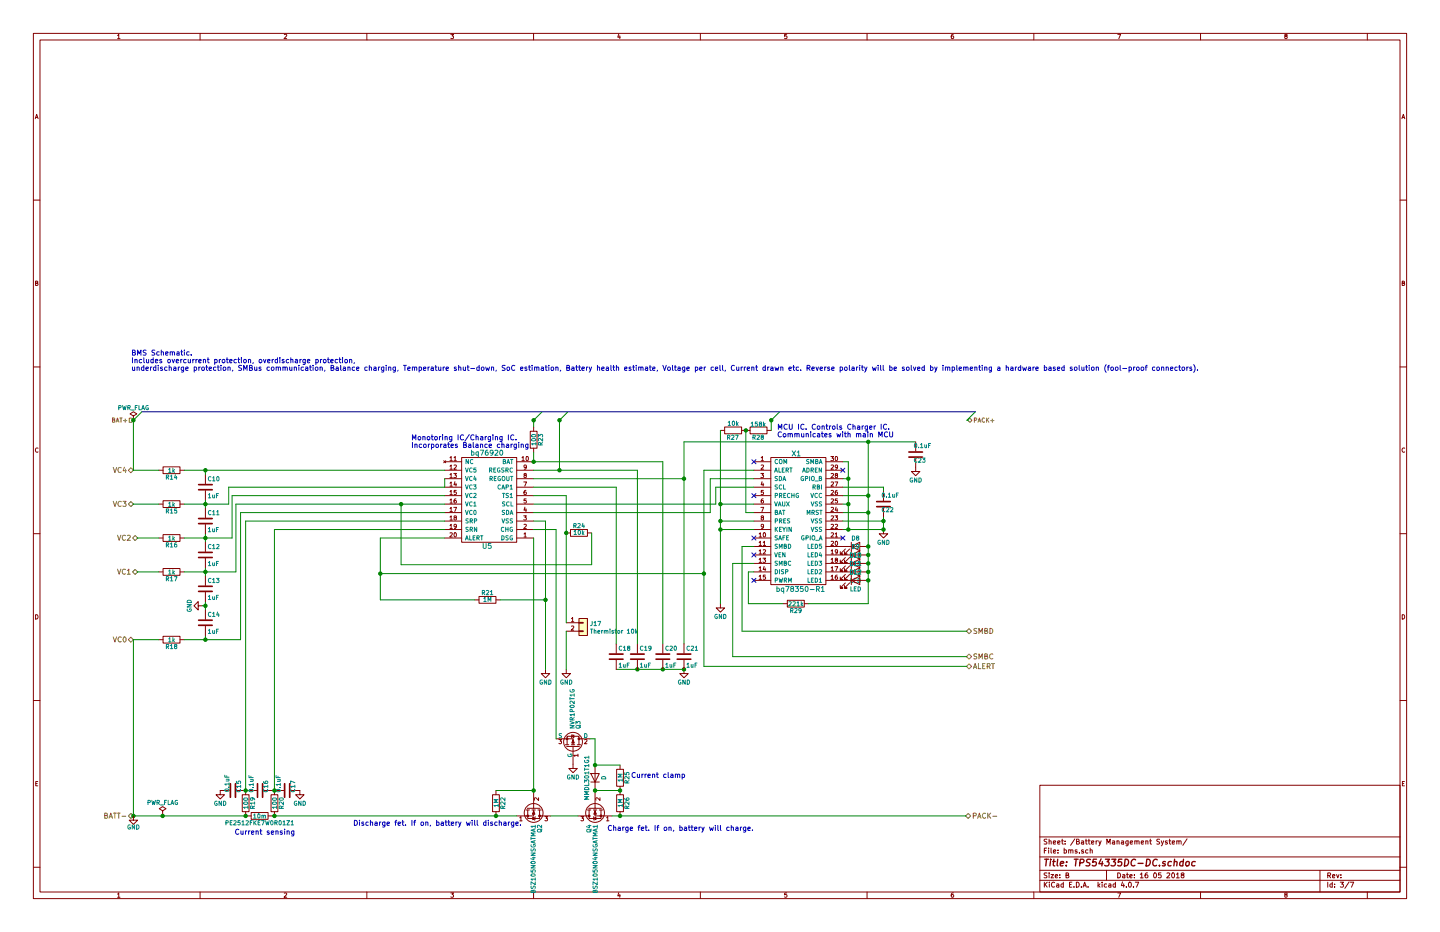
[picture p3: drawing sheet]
EESchema Schematic File Version 2
LIBS:power
LIBS:device
LIBS:switches
LIBS:relays
LIBS:motors
LIBS:transistors
LIBS:conn
LIBS:linear
LIBS:regul
LIBS:74xx
LIBS:cmos4000
LIBS:adc-dac
LIBS:memory
LIBS:xilinx
LIBS:microcontrollers
LIBS:dsp
LIBS:microchip
LIBS:analog_switches
LIBS:motorola
LIBS:texas
LIBS:intel
LIBS:audio
LIBS:interface
LIBS:digital-audio
LIBS:philips
LIBS:display
LIBS:cypress
LIBS:siliconi
LIBS:opto
LIBS:atmel
LIBS:contrib
LIBS:valves
LIBS:ad5121
LIBS:bq76920
LIBS:bq78350-r1
LIBS:ina300
LIBS:lm5176
LIBS:lp38692-3v3
LIBS:lp38692-5v
LIBS:lt1370
LIBS:ltc4412
LIBS:p9221
LIBS:p9221R
LIBS:tps562201
LIBS:tps565201
LIBS:tca9803
LIBS:main-cache
EELAYER 25 0
EELAYER END
$Descr B 17000 11000
encoding utf-8
Sheet 3 7
Title "TPS54335DC-DC.schdoc"
Date "16 05 2018"
Rev ""
Comp ""
Comment1 ""
Comment2 ""
Comment3 ""
Comment4 ""
$EndDescr
$Comp
L device:R R14
U 1 1
P 2025 5550
F 0 "R14" V 2105 5550 50  0000 C CNN
F 1 "1k" V 2025 5550 50  0000 C CNN
F 2 "Resistors_SMD:R_0402" V 1955 5550 50  0001 C CNN
F 3 "https://nl.mouser.com/datasheet/2/427/rcge3-254226.pdf" H 2025 5550 50  0001 C CNN
	1    2025 5550
	0    1    1    0   
$EndComp
$Comp
L device:R R15
U 1 1
P 2025 5950
F 0 "R15" V 2105 5950 50  0000 C CNN
F 1 "1k" V 2025 5950 50  0000 C CNN
F 2 "Resistors_SMD:R_0402" V 1955 5950 50  0001 C CNN
F 3 "https://nl.mouser.com/datasheet/2/427/rcge3-254226.pdf" H 2025 5950 50  0001 C CNN
	1    2025 5950
	0    1    1    0   
$EndComp
$Comp
L device:R R16
U 1 1
P 2025 6350
F 0 "R16" V 2105 6350 50  0000 C CNN
F 1 "1k" V 2025 6350 50  0000 C CNN
F 2 "Resistors_SMD:R_0402" V 1955 6350 50  0001 C CNN
F 3 "https://nl.mouser.com/datasheet/2/427/rcge3-254226.pdf" H 2025 6350 50  0001 C CNN
	1    2025 6350
	0    1    1    0   
$EndComp
$Comp
L device:R R17
U 1 1
P 2025 6750
F 0 "R17" V 2105 6750 50  0000 C CNN
F 1 "1k" V 2025 6750 50  0000 C CNN
F 2 "Resistors_SMD:R_0402" V 1955 6750 50  0001 C CNN
F 3 "https://nl.mouser.com/datasheet/2/427/rcge3-254226.pdf" H 2025 6750 50  0001 C CNN
	1    2025 6750
	0    1    1    0   
$EndComp
$Comp
L device:R R18
U 1 1
P 2025 7550
F 0 "R18" V 2105 7550 50  0000 C CNN
F 1 "1k" V 2025 7550 50  0000 C CNN
F 2 "Resistors_SMD:R_0402" V 1955 7550 50  0001 C CNN
F 3 "https://nl.mouser.com/datasheet/2/427/rcge3-254226.pdf" H 2025 7550 50  0001 C CNN
	1    2025 7550
	0    1    1    0   
$EndComp
$Comp
L device:R R22
U 1 1
P 5855 9480
F 0 "R22" V 5935 9480 50  0000 C CNN
F 1 "1M" V 5855 9480 50  0000 C CNN
F 2 "Resistors_SMD:R_0603" V 5785 9480 50  0001 C CNN
F 3 "https://nl.mouser.com/datasheet/2/427/rcge3-254226.pdf" H 5855 9480 50  0001 C CNN
	1    5855 9480
	1    0    0    -1  
$EndComp
$Comp
L device:R R26
U 1 1
P 7320 9480
F 0 "R26" V 7400 9480 50  0000 C CNN
F 1 "1M" V 7320 9480 50  0000 C CNN
F 2 "Resistors_SMD:R_0603" V 7250 9480 50  0001 C CNN
F 3 "https://nl.mouser.com/datasheet/2/427/rcge3-254226.pdf" H 7320 9480 50  0001 C CNN
	1    7320 9480
	1    0    0    -1  
$EndComp
$Comp
L device:R R25
U 1 1
P 7320 9180
F 0 "R25" V 7400 9180 50  0000 C CNN
F 1 "1M" V 7320 9180 50  0000 C CNN
F 2 "Resistors_SMD:R_0603" V 7250 9180 50  0001 C CNN
F 3 "https://nl.mouser.com/datasheet/2/427/rcge3-254226.pdf" H 7320 9180 50  0001 C CNN
	1    7320 9180
	1    0    0    -1  
$EndComp
$Comp
L device:R R23
U 1 1
P 6300 5190
F 0 "R23" V 6380 5190 50  0000 C CNN
F 1 "100" V 6300 5190 50  0000 C CNN
F 2 "Resistors_SMD:R_0402" V 6230 5190 50  0001 C CNN
F 3 "https://nl.mouser.com/datasheet/2/427/rcge3-254226.pdf" H 6300 5190 50  0001 C CNN
	1    6300 5190
	1    0    0    -1  
$EndComp
$Comp
L main-rescue:2N7000 Q2
U 1 1
P 6300 9530
F 0 "Q2" H 6500 9605 50  0000 L CNN
F 1 "BSZ105N04NSGATMA1" H 6500 9530 50  0000 L CNN
F 2 "" H 6500 9455 50  0001 L CIN
F 3 "https://www.infineon.com/dgdl/Infineon-BSZ105N04NSG-DS-v02_00-en.pdf?fileId=db3a30431689f4420116c485c67f084e" H 6300 9530 50  0001 L CNN
	1    6300 9530
	0    1    1    0   
$EndComp
$Comp
L main-rescue:2N7000 Q4
U 1 1
P 7025 9530
F 0 "Q4" H 7225 9605 50  0000 L CNN
F 1 "BSZ105N04NSGATMA1" H 7225 9530 50  0000 L CNN
F 2 "" H 7225 9455 50  0001 L CIN
F 3 "https://www.infineon.com/dgdl/Infineon-BSZ105N04NSG-DS-v02_00-en.pdf?fileId=db3a30431689f4420116c485c67f084e" H 7025 9530 50  0001 L CNN
F 4 "footprint niet beschikbaar" H 7025 9530 60  0001 C CNN "notes"
	1    7025 9530
	0    -1   1    0   
$EndComp
$Comp
L main-rescue:IRF9540N Q3
U 1 1
P 6765 8820
F 0 "Q3" H 6980 8885 50  0000 L CNN
F 1 "NVR1P02T1G" H 6980 8815 50  0000 L CNN
F 2 "TO_SOT_Packages_SMD:SOT-23" H 7015 8745 50  0001 L CIN
F 3 "https://docs-emea.rs-online.com/webdocs/12e2/0900766b812e287b.pdf" H 6765 8820 50  0001 L CNN
	1    6765 8820
	0    1    -1   0   
$EndComp
$Comp
L device:C C10
U 1 1
P 2425 5750
F 0 "C10" H 2450 5850 50  0000 L CNN
F 1 "1uF" H 2450 5650 50  0000 L CNN
F 2 "Capacitors_SMD:C_0603" H 2463 5600 50  0001 C CNN
F 3 "https://nl.mouser.com/datasheet/2/212/KEM_C1002_X7R_SMD-1102033.pdf" H 2425 5750 50  0001 C CNN
	1    2425 5750
	1    0    0    -1  
$EndComp
$Comp
L device:D MMDL301T1G1
U 1 1
P 7025 9180
F 0 "MMDL301T1G1" H 7025 9280 50  0000 C CNN
F 1 "D" H 7025 9080 50  0000 C CNN
F 2 "Diodes_SMD:D_SOD-323" H 7025 9180 50  0001 C CNN
F 3 "https://www.onsemi.com/pub/Collateral/MMDL301T1-D.PDF" H 7025 9180 50  0001 C CNN
	1    7025 9180
	0    -1   -1   0   
$EndComp
$Comp
L bq78350-r1:bq78350-R1 X1
U 1 1
P 9350 5250
F 0 "X1" H 9400 5150 60  0000 C CNN
F 1 "bq78350-R1" H 9450 3550 60  0000 C CNN
F 2 "kicad_footprints:TSSOP-30_4.4x7.8mm_P0.5mm" H 9350 5250 60  0001 C CNN
F 3 "http://www.ti.com/lit/ds/symlink/bq78350-r1.pdf" H 9350 5250 60  0001 C CNN
	1    9350 5250
	1    0    0    -1  
$EndComp
$Comp
L device:LED D8
U 1 1
P 10100 6450
F 0 "D8" H 10100 6550 50  0000 C CNN
F 1 "LED" H 10100 6350 50  0000 C CNN
F 2 "LEDs:LED_1206" H 10100 6450 50  0001 C CNN
F 3 "https://cdn.sparkfun.com/datasheets/Components/LED/Q150R4.pdf" H 10100 6450 50  0001 C CNN
	1    10100 6450
	1    0    0    -1  
$EndComp
$Comp
L device:LED D9
U 1 1
P 10100 6550
F 0 "D9" H 10100 6650 50  0000 C CNN
F 1 "LED" H 10100 6450 50  0000 C CNN
F 2 "LEDs:LED_1206" H 10100 6550 50  0001 C CNN
F 3 "https://cdn.sparkfun.com/datasheets/Components/LED/Q150R4.pdf" H 10100 6550 50  0001 C CNN
	1    10100 6550
	1    0    0    -1  
$EndComp
$Comp
L device:LED D10
U 1 1
P 10100 6650
F 0 "D10" H 10100 6750 50  0000 C CNN
F 1 "LED" H 10100 6550 50  0000 C CNN
F 2 "LEDs:LED_1206" H 10100 6650 50  0001 C CNN
F 3 "https://cdn.sparkfun.com/datasheets/Components/LED/Q150R4.pdf" H 10100 6650 50  0001 C CNN
	1    10100 6650
	1    0    0    -1  
$EndComp
$Comp
L device:LED D11
U 1 1
P 10100 6750
F 0 "D11" H 10100 6850 50  0000 C CNN
F 1 "LED" H 10100 6650 50  0000 C CNN
F 2 "LEDs:LED_1206" H 10100 6750 50  0001 C CNN
F 3 "https://cdn.sparkfun.com/datasheets/Components/LED/Q150R4.pdf" H 10100 6750 50  0001 C CNN
	1    10100 6750
	1    0    0    -1  
$EndComp
$Comp
L device:LED D12
U 1 1
P 10100 6850
F 0 "D12" H 10100 6950 50  0000 C CNN
F 1 "LED" H 10100 6750 50  0000 C CNN
F 2 "LEDs:LED_1206" H 10100 6850 50  0001 C CNN
F 3 "https://cdn.sparkfun.com/datasheets/Components/LED/Q150R4.pdf" H 10100 6850 50  0001 C CNN
	1    10100 6850
	1    0    0    -1  
$EndComp
$Comp
L device:R R29
U 1 1
P 9395 7125
F 0 "R29" V 9475 7125 50  0000 C CNN
F 1 "221k" V 9395 7125 50  0000 C CNN
F 2 "Resistors_SMD:R_0603" V 9325 7125 50  0001 C CNN
F 3 "https://nl.mouser.com/datasheet/2/427/rcge3-254226.pdf" H 9395 7125 50  0001 C CNN
	1    9395 7125
	0    1    1    0   
$EndComp
$Comp
L device:R R21
U 1 1
P 5755 7080
F 0 "R21" V 5835 7080 50  0000 C CNN
F 1 "1M" V 5755 7080 50  0000 C CNN
F 2 "Resistors_SMD:R_0603" V 5685 7080 50  0001 C CNN
F 3 "https://nl.mouser.com/datasheet/2/427/rcge3-254226.pdf" H 5755 7080 50  0001 C CNN
	1    5755 7080
	0    -1   -1   0   
$EndComp
$Comp
L device:C C17
U 1 1
P 3390 9330
F 0 "C17" H 3415 9430 50  0000 R TNN
F 1 "0.1uF" H 3415 9230 50  0000 R CNN
F 2 "Capacitors_SMD:C_0402" H 3428 9180 50  0001 C CNN
F 3 "https://nl.mouser.com/datasheet/2/212/KEM_C1002_X7R_SMD-1102033.pdf" H 3390 9330 50  0001 C CNN
	1    3390 9330
	0    1    1    0   
$EndComp
$Comp
L device:C C15
U 1 1
P 2750 9330
F 0 "C15" H 2775 9430 50  0000 R TNN
F 1 "0.1uF" H 2770 9265 50  0000 R CNN
F 2 "Capacitors_SMD:C_0402" H 2788 9180 50  0001 C CNN
F 3 "https://nl.mouser.com/datasheet/2/212/KEM_C1002_X7R_SMD-1102033.pdf" H 2750 9330 50  0001 C CNN
	1    2750 9330
	0    1    1    0   
$EndComp
$Comp
L device:C C16
U 1 1
P 3070 9330
F 0 "C16" H 3095 9430 50  0000 R TNN
F 1 "0.1uF" H 3095 9230 50  0000 R CNN
F 2 "Capacitors_SMD:C_0402" H 3108 9180 50  0001 C CNN
F 3 "https://nl.mouser.com/datasheet/2/212/KEM_C1002_X7R_SMD-1102033.pdf" H 3070 9330 50  0001 C CNN
	1    3070 9330
	0    1    1    0   
$EndComp
$Comp
L device:R PE2512FKE7W0R01Z1
U 1 1
P 3065 9630
F 0 "PE2512FKE7W0R01Z1" V 3145 9630 50  0000 C CNN
F 1 "10m" V 3065 9630 50  0000 C CNN
F 2 "Resistors_SMD:R_2512" V 2995 9630 50  0001 C CNN
F 3 "https://nl.mouser.com/datasheet/2/447/PYu-PE_521_RoHS_L_5-1077989.pdf" H 3065 9630 50  0001 C CNN
	1    3065 9630
	0    1    1    0   
$EndComp
$Comp
L device:R R20
U 1 1
P 3240 9480
F 0 "R20" V 3320 9480 50  0000 C CNN
F 1 "100" V 3240 9480 50  0000 C CNN
F 2 "Resistors_SMD:R_0402" V 3170 9480 50  0001 C CNN
F 3 "https://nl.mouser.com/datasheet/2/427/rcge3-254226.pdf" H 3240 9480 50  0001 C CNN
	1    3240 9480
	1    0    0    -1  
$EndComp
$Comp
L device:R R19
U 1 1
P 2900 9480
F 0 "R19" V 2980 9480 50  0000 C CNN
F 1 "100" V 2900 9480 50  0000 C CNN
F 2 "Resistors_SMD:R_0402" V 2830 9480 50  0001 C CNN
F 3 "https://nl.mouser.com/datasheet/2/427/rcge3-254226.pdf" H 2900 9480 50  0001 C CNN
	1    2900 9480
	1    0    0    -1  
$EndComp
Text HLabel 1575 5550 0    60   BiDi ~ 0
VC4
Text HLabel 1575 5950 0    60   BiDi ~ 0
VC3
Text HLabel 1625 6350 0    60   BiDi ~ 0
VC2
Text HLabel 1625 6750 0    60   BiDi ~ 0
VC1
Text HLabel 1575 7550 0    60   BiDi ~ 0
VC0
Text HLabel 11410 7450 2    60   BiDi ~ 0
SMBD
Text HLabel 11410 7750 2    60   BiDi ~ 0
SMBC
Text HLabel 11410 7865 2    60   BiDi ~ 0
ALERT
Text HLabel 11400 9630 2    60   BiDi ~ 0
PACK-
Text HLabel 1575 9630 0    60   BiDi ~ 0
BATT-
$Comp
L main-rescue:Conn_01x02 J17
U 1 1
P 6885 7350
F 0 "J17" H 6965 7342 50  0000 L CNN
F 1 "Thermistor 10k" H 6965 7251 50  0000 L CNN
F 2 "Connectors:PINHEAD1-2" H 6885 7350 50  0001 C CNN
F 3 "https://nl.mouser.com/datasheet/2/418/NG_CD_146284_G_146284_1_c.dwg-752399.pdf" H 6885 7350 50  0001 C CNN
	1    6885 7350
	1    0    0    -1  
$EndComp
$Comp
L bq76920:bq76920 U5
U 1 1
P 5750 6450
F 0 "U5" H 5750 6450 60  0000 C CNN
F 1 "bq76920" H 5750 5350 60  0000 C CNN
F 2 "Housings_SSOP:TSSOP-20_4.4x6.5mm_Pitch0.65mm" H 5750 6450 60  0001 C CNN
F 3 "http://www.ti.com/lit/ds/symlink/bq76920.pdf" H 5750 6450 60  0001 C CNN
	1    5750 6450
	-1   0    0    1   
$EndComp
$Comp
L device:R R24
U 1 1
P 6835 6290
F 0 "R24" V 6915 6290 50  0000 C CNN
F 1 "10k" V 6835 6290 50  0000 C CNN
F 2 "Resistors_SMD:R_0603" V 6765 6290 50  0001 C CNN
F 3 "https://nl.mouser.com/datasheet/2/427/rcge3-254226.pdf" H 6835 6290 50  0001 C CNN
	1    6835 6290
	0    1    -1   0   
$EndComp
Text HLabel 1575 4960 0    50   Input ~ 0
BAT+
Text HLabel 11425 4960 2    50   BiDi ~ 0
PACK+
NoConn ~ 9950 6350
NoConn ~ 9950 5550
NoConn ~ 8900 6850
NoConn ~ 8900 5450
NoConn ~ 8900 5850
NoConn ~ 8900 6350
NoConn ~ 8900 6550
$Comp
L device:R R27
U 1 1
P 8655 5080
F 0 "R27" V 8735 5075 50  0000 C CNN
F 1 "10k" V 8570 5080 50  0000 C CNN
F 2 "Resistors_SMD:R_0603" V 8585 5080 50  0001 C CNN
F 3 "https://nl.mouser.com/datasheet/2/427/rcge3-254226.pdf" H 8655 5080 50  0001 C CNN
	1    8655 5080
	0    1    1    0   
$EndComp
$Comp
L device:R R28
U 1 1
P 8955 5080
F 0 "R28" V 9035 5075 50  0000 C CNN
F 1 "158k" V 8880 5075 50  0000 C CNN
F 2 "Resistors_SMD:R_0603" V 8885 5080 50  0001 C CNN
F 3 "https://nl.mouser.com/datasheet/2/427/rcge3-254226.pdf" H 8955 5080 50  0001 C CNN
	1    8955 5080
	0    1    1    0   
$EndComp
$Comp
L GND #PWR38
U 1 1
P 3540 9330
F 0 "#PWR38" H 3540 9080 50  0001 C CNN
F 1 "GND" H 3540 9180 50  0000 C CNN
F 2 "" H 3540 9330 50  0001 C CNN
F 3 "" H 3540 9330 50  0001 C CNN
	1    3540 9330
	1    0    0    -1  
$EndComp
$Comp
L GND #PWR37
U 1 1
P 2600 9330
F 0 "#PWR37" H 2600 9080 50  0001 C CNN
F 1 "GND" H 2600 9180 50  0000 C CNN
F 2 "" H 2600 9330 50  0001 C CNN
F 3 "" H 2600 9330 50  0001 C CNN
	1    2600 9330
	1    0    0    -1  
$EndComp
$Comp
L GND #PWR45
U 1 1
P 10810 5515
F 0 "#PWR45" H 10810 5265 50  0001 C CNN
F 1 "GND" H 10810 5365 50  0000 C CNN
F 2 "" H 10810 5515 50  0001 C CNN
F 3 "" H 10810 5515 50  0001 C CNN
	1    10810 5515
	1    0    0    -1  
$EndComp
$Comp
L GND #PWR44
U 1 1
P 10430 6250
F 0 "#PWR44" H 10430 6000 50  0001 C CNN
F 1 "GND" H 10430 6100 50  0000 C CNN
F 2 "" H 10430 6250 50  0001 C CNN
F 3 "" H 10430 6250 50  0001 C CNN
	1    10430 6250
	1    0    0    -1  
$EndComp
$Comp
L GND #PWR43
U 1 1
P 8505 7125
F 0 "#PWR43" H 8505 6875 50  0001 C CNN
F 1 "GND" H 8505 6975 50  0000 C CNN
F 2 "" H 8505 7125 50  0001 C CNN
F 3 "" H 8505 7125 50  0001 C CNN
	1    8505 7125
	1    0    0    -1  
$EndComp
$Comp
L GND #PWR42
U 1 1
P 8075 7900
F 0 "#PWR42" H 8075 7650 50  0001 C CNN
F 1 "GND" H 8075 7750 50  0000 C CNN
F 2 "" H 8075 7900 50  0001 C CNN
F 3 "" H 8075 7900 50  0001 C CNN
	1    8075 7900
	1    0    0    -1  
$EndComp
$Comp
L GND #PWR39
U 1 1
P 6440 7900
F 0 "#PWR39" H 6440 7650 50  0001 C CNN
F 1 "GND" H 6440 7750 50  0000 C CNN
F 2 "" H 6440 7900 50  0001 C CNN
F 3 "" H 6440 7900 50  0001 C CNN
	1    6440 7900
	1    0    0    -1  
$EndComp
$Comp
L GND #PWR40
U 1 1
P 6685 7900
F 0 "#PWR40" H 6685 7650 50  0001 C CNN
F 1 "GND" H 6685 7750 50  0000 C CNN
F 2 "" H 6685 7900 50  0001 C CNN
F 3 "" H 6685 7900 50  0001 C CNN
	1    6685 7900
	1    0    0    -1  
$EndComp
$Comp
L GND #PWR41
U 1 1
P 6765 9020
F 0 "#PWR41" H 6765 8770 50  0001 C CNN
F 1 "GND" H 6765 8870 50  0000 C CNN
F 2 "" H 6765 9020 50  0001 C CNN
F 3 "" H 6765 9020 50  0001 C CNN
	1    6765 9020
	1    0    0    -1  
$EndComp
$Comp
L GND #PWR36
U 1 1
P 2390 7150
F 0 "#PWR36" H 2390 6900 50  0001 C CNN
F 1 "GND" H 2390 7000 50  0000 C CNN
F 2 "" H 2390 7150 50  0001 C CNN
F 3 "" H 2390 7150 50  0001 C CNN
	1    2390 7150
	0    1    1    0   
$EndComp
$Comp
L PWR_FLAG #FLG1
U 1 1
P 1575 4960
F 0 "#FLG1" H 1575 5035 50  0001 C CNN
F 1 "PWR_FLAG" H 1575 5110 50  0000 C CNN
F 2 "" H 1575 4960 50  0001 C CNN
F 3 "" H 1575 4960 50  0001 C CNN
	1    1575 4960
	1    0    0    -1  
$EndComp
Entry Wire Line
	1575 4960 1675 4860
Entry Wire Line
	6300 4960 6400 4860
Entry Wire Line
	6605 4960 6705 4860
Entry Wire Line
	9105 4960 9205 4860
Entry Wire Line
	11415 4960 11515 4860
Wire Wire Line
	2425 5550 2425 5600
Wire Wire Line
	2175 5950 2700 5950
Wire Wire Line
	5250 5650 5250 5750
Wire Wire Line
	2175 6350 2740 6350
Wire Wire Line
	2175 7550 2840 7550
Wire Wire Line
	2425 7550 2425 7500
Wire Wire Line
	2390 7150 2425 7150
Wire Wire Line
	2425 7100 2425 7200
Connection ~ 2425 7150
Wire Wire Line
	3220 9330 3240 9330
Connection ~ 3240 9330
Wire Wire Line
	2920 9330 2900 9330
Connection ~ 2900 9330
Wire Wire Line
	3215 9630 6100 9630
Wire Wire Line
	1875 5550 1575 5550
Wire Wire Line
	1575 5950 1875 5950
Wire Wire Line
	1625 6350 1875 6350
Wire Wire Line
	1625 6750 1875 6750
Wire Wire Line
	1575 7550 1875 7550
Wire Wire Line
	1575 9630 2915 9630
Wire Wire Line
	2425 6700 2425 6800
Wire Wire Line
	2175 5550 5250 5550
Connection ~ 2425 5550
Wire Wire Line
	2425 5900 2425 6000
Wire Wire Line
	2425 6300 2425 6400
Wire Wire Line
	2175 6750 2785 6750
Connection ~ 2425 6750
Wire Wire Line
	2700 5950 2700 5750
Wire Wire Line
	2700 5750 5250 5750
Connection ~ 2425 5950
Wire Wire Line
	2740 6350 2740 5850
Wire Wire Line
	2740 5850 5250 5850
Connection ~ 2425 6350
Wire Wire Line
	2785 6750 2785 5950
Wire Wire Line
	2840 7550 2840 6050
Wire Wire Line
	2840 6050 5250 6050
Connection ~ 2425 7550
Wire Wire Line
	2900 6150 5250 6150
Wire Wire Line
	3240 6250 5250 6250
Wire Wire Line
	2785 5950 5250 5950
Wire Wire Line
	7275 7900 8075 7900
Connection ~ 7825 7900
Connection ~ 7525 7900
Wire Wire Line
	6300 5850 6685 5850
Wire Wire Line
	6300 6150 6440 6150
Wire Wire Line
	4735 5950 4735 6665
Wire Wire Line
	4735 6665 6985 6665
Wire Wire Line
	6985 6665 6985 6290
Connection ~ 4735 5950
Wire Wire Line
	5905 7080 6440 7080
Wire Wire Line
	6685 5850 6685 7350
Wire Wire Line
	6685 7900 6685 7450
Connection ~ 8075 7900
Wire Wire Line
	7275 5750 7275 7600
Wire Wire Line
	6300 5750 7275 5750
Wire Wire Line
	6300 5550 7525 5550
Wire Wire Line
	6605 4960 6605 5550
Connection ~ 6605 5550
Connection ~ 6605 4960
Wire Wire Line
	1575 5550 1575 4960
Wire Wire Line
	6300 5450 6300 5340
Wire Wire Line
	6300 4960 6300 5040
Connection ~ 6300 4960
Wire Wire Line
	6300 5450 7825 5450
Wire Wire Line
	7825 5450 7825 7600
Connection ~ 6300 5450
Connection ~ 6685 6290
Wire Wire Line
	8385 6050 8385 5650
Wire Wire Line
	6300 6050 8385 6050
Wire Wire Line
	6300 5950 8450 5950
Wire Wire Line
	8450 5950 8450 5750
Wire Wire Line
	8310 5550 8310 7865
Wire Wire Line
	8310 5550 8900 5550
Wire Wire Line
	7525 5550 7525 7600
Wire Wire Line
	8075 5215 8075 7600
Connection ~ 6440 7080
Wire Wire Line
	6440 6150 6440 7900
Wire Wire Line
	4490 6350 4490 7080
Wire Wire Line
	4490 6350 5250 6350
Wire Wire Line
	4490 6770 8310 6770
Wire Wire Line
	4490 7080 5605 7080
Connection ~ 4490 6770
Wire Wire Line
	7225 9630 11400 9630
Wire Wire Line
	7320 9330 7025 9330
Wire Wire Line
	5855 9330 6300 9330
Connection ~ 6300 9330
Wire Wire Line
	6300 9330 6300 6350
Connection ~ 7320 9330
Connection ~ 7025 9330
Wire Wire Line
	7025 9030 7320 9030
Wire Wire Line
	6300 6250 6565 6250
Wire Wire Line
	6565 6250 6565 8720
Wire Wire Line
	7025 8720 7025 9030
Connection ~ 7025 9030
Wire Wire Line
	6965 8720 7025 8720
Wire Wire Line
	6500 9630 6825 9630
Wire Wire Line
	1575 7550 1575 9630
Connection ~ 7320 9630
Wire Wire Line
	2900 9330 2900 6150
Wire Wire Line
	3240 9330 3240 6250
Connection ~ 1575 9630
Connection ~ 2900 9630
Connection ~ 3240 9630
Connection ~ 5855 9630
Wire Wire Line
	9950 5750 10430 5750
Wire Wire Line
	10430 5750 10430 5800
Wire Wire Line
	10430 6250 10430 6100
Wire Wire Line
	10430 6150 9950 6150
Wire Wire Line
	8900 6750 8835 6750
Wire Wire Line
	8835 6750 8835 7125
Wire Wire Line
	10250 7125 9545 7125
Wire Wire Line
	10250 5215 10250 7125
Connection ~ 10250 6850
Connection ~ 10250 6750
Connection ~ 10250 6650
Connection ~ 10250 6550
Wire Wire Line
	9950 5450 10015 5450
Wire Wire Line
	10015 5450 10015 6250
Wire Wire Line
	10015 5650 9950 5650
Wire Wire Line
	10015 5950 9950 5950
Connection ~ 10015 5650
Wire Wire Line
	9950 6250 10430 6250
Connection ~ 10015 5950
Connection ~ 10015 6250
Connection ~ 10430 6150
Connection ~ 10430 6250
Wire Wire Line
	9950 6050 10250 6050
Connection ~ 10250 6450
Wire Wire Line
	9950 5850 10250 5850
Connection ~ 10250 6050
Connection ~ 10250 5850
Connection ~ 10250 5215
Wire Wire Line
	8075 5215 10810 5215
Wire Wire Line
	8900 6250 8505 6250
Wire Wire Line
	8505 5080 8505 7125
Wire Wire Line
	8505 6150 8900 6150
Connection ~ 8505 6250
Connection ~ 8505 6150
Wire Wire Line
	8385 5650 8900 5650
Wire Wire Line
	8450 5750 8900 5750
Wire Wire Line
	8505 5950 8900 5950
Wire Wire Line
	6300 5650 8075 5650
Connection ~ 8075 5650
Wire Wire Line
	8900 6050 8805 6050
Connection ~ 8805 5080
Wire Wire Line
	8805 6050 8805 5080
Connection ~ 8505 5950
Wire Wire Line
	9105 4960 9105 5080
Wire Wire Line
	8310 7865 11410 7865
Connection ~ 8310 6770
Wire Wire Line
	8900 6650 8650 6650
Wire Wire Line
	8650 6650 8650 7750
Wire Wire Line
	8650 7750 11410 7750
Wire Wire Line
	8900 6450 8760 6450
Wire Wire Line
	8760 6450 8760 7450
Wire Wire Line
	8760 7450 11410 7450
Wire Wire Line
	8835 7125 9245 7125
Connection ~ 9105 4960
Connection ~ 1575 4960
Wire Bus Line
	1675 4860 11515 4860
Wire Wire Line
	11415 4960 11425 4960
$Comp
L GND #PWR35
U 1 1
P 1575 9630
F 0 "#PWR35" H 1575 9430 50  0001 C CNN
F 1 "GND" H 1575 9500 50  0000 C CNN
F 2 "" H 1575 9580 50  0001 C CNN
F 3 "" H 1575 9580 50  0001 C CNN
	1    1575 9630
	1    0    0    -1  
$EndComp
$Comp
L device:C C11
U 1 1
P 2425 6150
F 0 "C11" H 2450 6250 50  0000 L CNN
F 1 "1uF" H 2450 6050 50  0000 L CNN
F 2 "Capacitors_SMD:C_0603" H 2463 6000 50  0001 C CNN
F 3 "https://nl.mouser.com/datasheet/2/212/KEM_C1002_X7R_SMD-1102033.pdf" H 2425 6150 50  0001 C CNN
	1    2425 6150
	1    0    0    -1  
$EndComp
$Comp
L device:C C12
U 1 1
P 2425 6550
F 0 "C12" H 2450 6650 50  0000 L CNN
F 1 "1uF" H 2450 6450 50  0000 L CNN
F 2 "Capacitors_SMD:C_0603" H 2463 6400 50  0001 C CNN
F 3 "https://nl.mouser.com/datasheet/2/212/KEM_C1002_X7R_SMD-1102033.pdf" H 2425 6550 50  0001 C CNN
	1    2425 6550
	1    0    0    -1  
$EndComp
$Comp
L device:C C13
U 1 1
P 2425 6950
F 0 "C13" H 2450 7050 50  0000 L CNN
F 1 "1uF" H 2450 6850 50  0000 L CNN
F 2 "Capacitors_SMD:C_0603" H 2463 6800 50  0001 C CNN
F 3 "https://nl.mouser.com/datasheet/2/212/KEM_C1002_X7R_SMD-1102033.pdf" H 2425 6950 50  0001 C CNN
	1    2425 6950
	1    0    0    -1  
$EndComp
$Comp
L device:C C14
U 1 1
P 2425 7350
F 0 "C14" H 2450 7450 50  0000 L CNN
F 1 "1uF" H 2450 7250 50  0000 L CNN
F 2 "Capacitors_SMD:C_0603" H 2463 7200 50  0001 C CNN
F 3 "https://nl.mouser.com/datasheet/2/212/KEM_C1002_X7R_SMD-1102033.pdf" H 2425 7350 50  0001 C CNN
	1    2425 7350
	1    0    0    -1  
$EndComp
$Comp
L device:C C18
U 1 1
P 7275 7750
F 0 "C18" H 7300 7850 50  0000 L CNN
F 1 "1uF" H 7300 7650 50  0000 L CNN
F 2 "Capacitors_SMD:C_0603" H 7313 7600 50  0001 C CNN
F 3 "https://nl.mouser.com/datasheet/2/212/KEM_C1002_X7R_SMD-1102033.pdf" H 7275 7750 50  0001 C CNN
	1    7275 7750
	1    0    0    -1  
$EndComp
$Comp
L device:C C19
U 1 1
P 7525 7750
F 0 "C19" H 7550 7850 50  0000 L CNN
F 1 "1uF" H 7550 7650 50  0000 L CNN
F 2 "Capacitors_SMD:C_0603" H 7563 7600 50  0001 C CNN
F 3 "https://nl.mouser.com/datasheet/2/212/KEM_C1002_X7R_SMD-1102033.pdf" H 7525 7750 50  0001 C CNN
	1    7525 7750
	1    0    0    -1  
$EndComp
$Comp
L device:C C20
U 1 1
P 7825 7750
F 0 "C20" H 7850 7850 50  0000 L CNN
F 1 "1uF" H 7850 7650 50  0000 L CNN
F 2 "Capacitors_SMD:C_0603" H 7863 7600 50  0001 C CNN
F 3 "https://nl.mouser.com/datasheet/2/212/KEM_C1002_X7R_SMD-1102033.pdf" H 7825 7750 50  0001 C CNN
	1    7825 7750
	1    0    0    -1  
$EndComp
$Comp
L device:C C21
U 1 1
P 8075 7750
F 0 "C21" H 8100 7850 50  0000 L CNN
F 1 "1uF" H 8100 7650 50  0000 L CNN
F 2 "Capacitors_SMD:C_0603" H 8113 7600 50  0001 C CNN
F 3 "https://nl.mouser.com/datasheet/2/212/KEM_C1002_X7R_SMD-1102033.pdf" H 8075 7750 50  0001 C CNN
	1    8075 7750
	1    0    0    -1  
$EndComp
$Comp
L device:C C23
U 1 1
P 10810 5365
F 0 "C23" H 10835 5465 50  0000 R TNN
F 1 "0.1uF" H 10835 5265 50  0000 R CNN
F 2 "Capacitors_SMD:C_0402" H 10848 5215 50  0001 C CNN
F 3 "https://nl.mouser.com/datasheet/2/212/KEM_C1002_X7R_SMD-1102033.pdf" H 10810 5365 50  0001 C CNN
	1    10810 5365
	-1   0    0    1   
$EndComp
$Comp
L device:C C22
U 1 1
P 10430 5950
F 0 "C22" H 10455 6050 50  0000 R TNN
F 1 "0.1uF" H 10455 5850 50  0000 R CNN
F 2 "Capacitors_SMD:C_0402" H 10468 5800 50  0001 C CNN
F 3 "https://nl.mouser.com/datasheet/2/212/KEM_C1002_X7R_SMD-1102033.pdf" H 10430 5950 50  0001 C CNN
	1    10430 5950
	-1   0    0    1   
$EndComp
Text Notes 7170 9805 0    60   ~ 0
Charge fet. If on, battery will charge.
Text Notes 4170 9745 0    60   ~ 0
Discharge fet. If on, battery will discharge.
Text Notes 7450 9180 0    60   ~ 0
Current clamp
Text Notes 2770 9850 0    60   ~ 0
Current sensing
Text Notes 4855 5285 0    60   ~ 0
Monotoring IC/Charging IC. \nIncorporates Balance charging
Text Notes 9175 5160 0    60   ~ 0
MCU IC. Controls Charger IC.\nCommunicates with main MCU
Text Notes 1550 4465 0    60   ~ 0
BMS Schematic.\nIncludes overcurrent protection, overdischarge protection, \nunderdischarge protection, SMBus communication, Balance charging, Temperature shut-down, SoC estimation, Battery health estimate, Voltage per cell, Current drawn etc. Reverse polarity will be solved by implementing a hardware based solution (fool-proof connectors).\n 
$Comp
L PWR_FLAG #FLG2
U 1 1
P 1920 9620
F 0 "#FLG2" H 1920 9695 50  0001 C CNN
F 1 "PWR_FLAG" H 1920 9770 50  0000 C CNN
F 2 "" H 1920 9620 50  0001 C CNN
F 3 "" H 1920 9620 50  0001 C CNN
	1    1920 9620
	1    0    0    -1  
$EndComp
Wire Wire Line
	1920 9630 1920 9620
Connection ~ 1920 9630
$EndSCHEMATC
